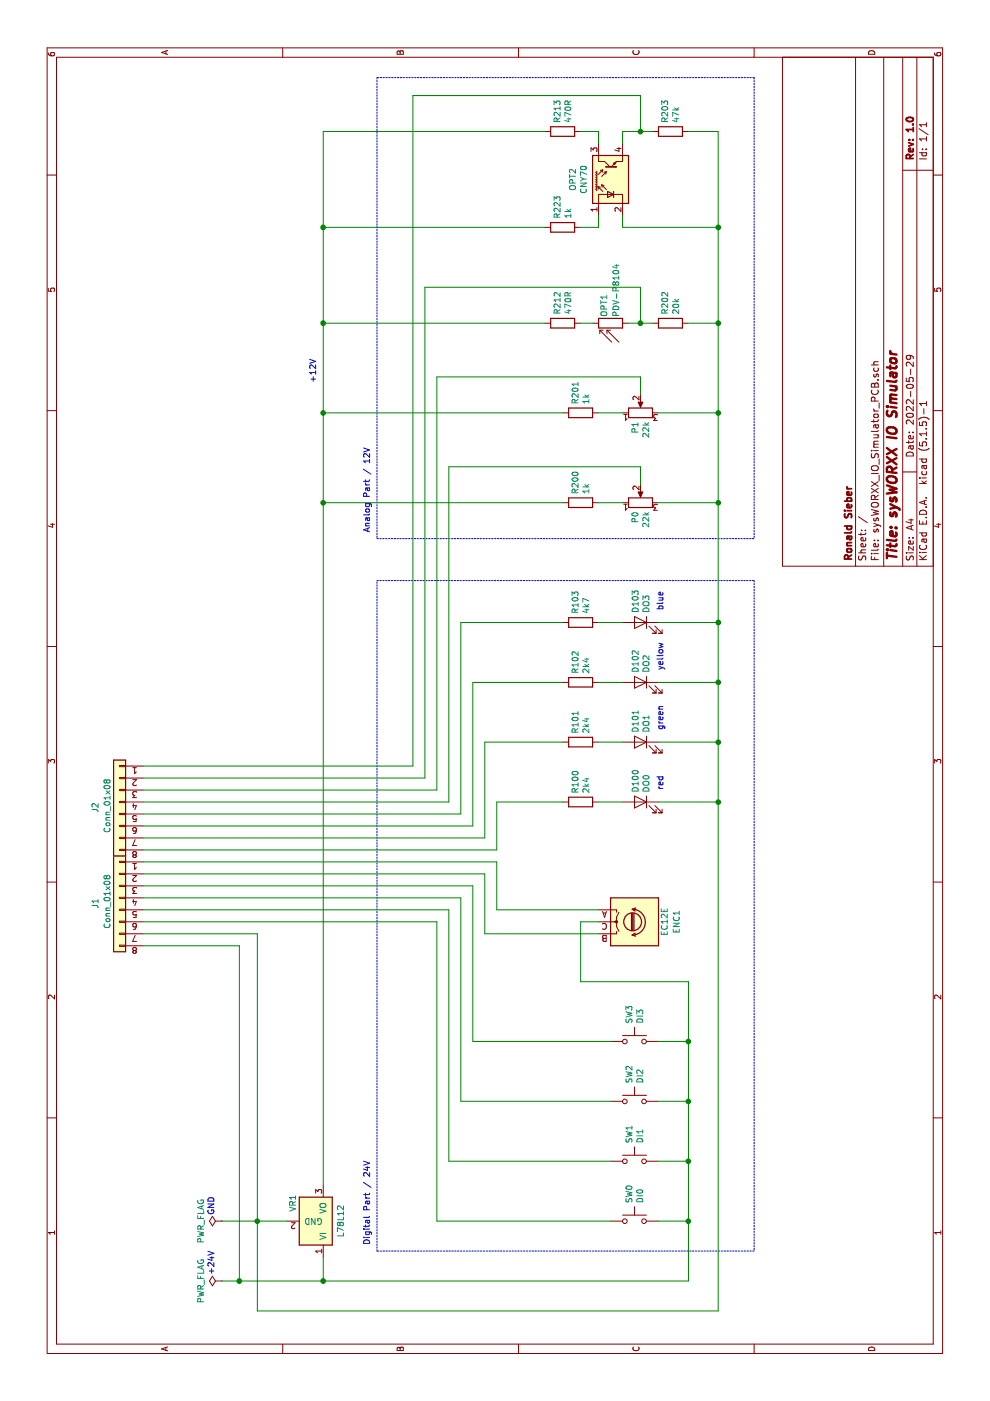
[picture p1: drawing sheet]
EESchema Schematic File Version 4
EELAYER 30 0
EELAYER END
$Descr A4 11693 8268
encoding utf-8
Sheet 1 1
Title "sysWORXX IO Simulator"
Date "2022-05-29"
Rev "1.0"
Comp "Ronald Sieber"
Comment1 ""
Comment2 ""
Comment3 ""
Comment4 ""
$EndDescr
$Comp
L Switch:SW_Push SW0
U 1 1
P 1500 5300
F 0 "SW0" V 1454 5448 50  0000 L CNN
F 1 "DI0" V 1545 5448 50  0000 L CNN
F 2 "APEM_Multimec_5E:Multimec_5E_TH9" H 1500 5500 50  0001 C CNN
F 3 "~" H 1500 5500 50  0001 C CNN
	1    1500 5300
	0    1    1    0   
$EndComp
$Comp
L Switch:SW_Push SW1
U 1 1
P 2000 5300
F 0 "SW1" V 1954 5448 50  0000 L CNN
F 1 "DI1" V 2045 5448 50  0000 L CNN
F 2 "APEM_Multimec_5E:Multimec_5E_TH9" H 2000 5500 50  0001 C CNN
F 3 "~" H 2000 5500 50  0001 C CNN
	1    2000 5300
	0    1    1    0   
$EndComp
$Comp
L Sensor_Proximity:CNY70 OPT2
U 1 1
P 10200 5100
F 0 "OPT2" H 10200 5417 50  0000 C CNN
F 1 "CNY70" H 10200 5326 50  0000 C CNN
F 2 "CNY70:CNY70_DIP" H 10200 4900 50  0001 C CNN
F 3 "" H 10200 5200 50  0001 C CNN
	1    10200 5100
	1    0    0    -1  
$EndComp
$Comp
L Device:LED D100
U 1 1
P 5000 5350
F 0 "D100" V 5039 5428 50  0000 L CNN
F 1 "DO0" V 4948 5428 50  0000 L CNN
F 2 "LEDs:LED_D5.0mm" H 5000 5350 50  0001 C CNN
F 3 "~" H 5000 5350 50  0001 C CNN
	1    5000 5350
	0    1    -1   0   
$EndComp
Wire Wire Line
	3800 1200 3800 2000
$Comp
L Device:R R100
U 1 1
P 5000 4850
F 0 "R100" H 5070 4896 50  0000 L CNN
F 1 "2k4" H 5070 4805 50  0000 L CNN
F 2 "Resistors_THT:R_Axial_DIN0309_L9.0mm_D3.2mm_P12.70mm_Horizontal" V 4930 4850 50  0001 C CNN
F 3 "~" H 5000 4850 50  0001 C CNN
	1    5000 4850
	1    0    0    -1  
$EndComp
Wire Wire Line
	1500 2150 1500 1850
Wire Wire Line
	3900 1200 3900 2150
$Comp
L Device:R R202
U 1 1
P 9000 5600
F 0 "R202" H 9070 5646 50  0000 L CNN
F 1 "20k" H 9070 5555 50  0000 L CNN
F 2 "Resistors_THT:R_Axial_DIN0309_L9.0mm_D3.2mm_P12.70mm_Horizontal" V 8930 5600 50  0001 C CNN
F 3 "~" H 9000 5600 50  0001 C CNN
	1    9000 5600
	1    0    0    -1  
$EndComp
$Comp
L Switch:SW_Push SW2
U 1 1
P 2500 5300
F 0 "SW2" V 2454 5448 50  0000 L CNN
F 1 "DI2" V 2545 5448 50  0000 L CNN
F 2 "APEM_Multimec_5E:Multimec_5E_TH9" H 2500 5500 50  0001 C CNN
F 3 "~" H 2500 5500 50  0001 C CNN
	1    2500 5300
	0    1    1    0   
$EndComp
$Comp
L Switch:SW_Push SW3
U 1 1
P 3000 5300
F 0 "SW3" V 2954 5448 50  0000 L CNN
F 1 "DI3" V 3045 5448 50  0000 L CNN
F 2 "APEM_Multimec_5E:Multimec_5E_TH9" H 3000 5500 50  0001 C CNN
F 3 "~" H 3000 5500 50  0001 C CNN
	1    3000 5300
	0    1    1    0   
$EndComp
Wire Wire Line
	1500 5500 1500 5750
Wire Wire Line
	1500 5750 2000 5750
Wire Wire Line
	3000 5750 3000 5500
Wire Wire Line
	2500 5500 2500 5750
Connection ~ 2500 5750
Wire Wire Line
	2500 5750 3000 5750
Wire Wire Line
	2000 5500 2000 5750
Connection ~ 2000 5750
Wire Wire Line
	2000 5750 2500 5750
Wire Wire Line
	5000 5000 5000 5200
Wire Wire Line
	750  2150 750  6000
Wire Wire Line
	1500 5750 1000 5750
Connection ~ 1500 5750
Wire Wire Line
	1500 2150 750  2150
Connection ~ 1500 2150
$Comp
L Device:R R101
U 1 1
P 5500 4850
F 0 "R101" H 5570 4896 50  0000 L CNN
F 1 "2k4" H 5570 4805 50  0000 L CNN
F 2 "Resistors_THT:R_Axial_DIN0309_L9.0mm_D3.2mm_P12.70mm_Horizontal" V 5430 4850 50  0001 C CNN
F 3 "~" H 5500 4850 50  0001 C CNN
	1    5500 4850
	1    0    0    -1  
$EndComp
Wire Wire Line
	5500 5000 5500 5200
$Comp
L Device:LED D102
U 1 1
P 6000 5350
F 0 "D102" V 6039 5428 50  0000 L CNN
F 1 "DO2" V 5948 5428 50  0000 L CNN
F 2 "LEDs:LED_D5.0mm" H 6000 5350 50  0001 C CNN
F 3 "~" H 6000 5350 50  0001 C CNN
	1    6000 5350
	0    1    -1   0   
$EndComp
Wire Wire Line
	6000 5000 6000 5200
$Comp
L Device:LED D103
U 1 1
P 6500 5350
F 0 "D103" V 6539 5428 50  0000 L CNN
F 1 "DO3" V 6448 5428 50  0000 L CNN
F 2 "LEDs:LED_D5.0mm" H 6500 5350 50  0001 C CNN
F 3 "~" H 6500 5350 50  0001 C CNN
	1    6500 5350
	0    1    -1   0   
$EndComp
$Comp
L Device:R R103
U 1 1
P 6500 4850
F 0 "R103" H 6570 4896 50  0000 L CNN
F 1 "4k7" H 6570 4805 50  0000 L CNN
F 2 "Resistors_THT:R_Axial_DIN0309_L9.0mm_D3.2mm_P12.70mm_Horizontal" V 6430 4850 50  0001 C CNN
F 3 "~" H 6500 4850 50  0001 C CNN
	1    6500 4850
	1    0    0    -1  
$EndComp
Wire Wire Line
	6500 5000 6500 5200
Wire Wire Line
	5500 4700 5500 4050
Wire Wire Line
	6000 4700 6000 3950
Wire Wire Line
	6500 4700 6500 3850
$Comp
L Device:R R200
U 1 1
P 7500 4850
F 0 "R200" H 7570 4896 50  0000 L CNN
F 1 "1k" H 7570 4805 50  0000 L CNN
F 2 "Resistors_THT:R_Axial_DIN0309_L9.0mm_D3.2mm_P12.70mm_Horizontal" V 7430 4850 50  0001 C CNN
F 3 "~" H 7500 4850 50  0001 C CNN
	1    7500 4850
	1    0    0    -1  
$EndComp
Wire Wire Line
	7500 5000 7500 5200
Wire Wire Line
	6500 5500 6500 6000
Wire Wire Line
	6500 6000 6000 6000
Wire Wire Line
	5000 5500 5000 6000
Wire Wire Line
	5500 5500 5500 6000
Connection ~ 5500 6000
Wire Wire Line
	5500 6000 5000 6000
Wire Wire Line
	6000 5500 6000 6000
Connection ~ 6000 6000
Wire Wire Line
	6000 6000 5500 6000
$Comp
L Device:R R201
U 1 1
P 8250 4850
F 0 "R201" H 8320 4896 50  0000 L CNN
F 1 "1k" H 8320 4805 50  0000 L CNN
F 2 "Resistors_THT:R_Axial_DIN0309_L9.0mm_D3.2mm_P12.70mm_Horizontal" V 8180 4850 50  0001 C CNN
F 3 "~" H 8250 4850 50  0001 C CNN
	1    8250 4850
	1    0    0    -1  
$EndComp
Wire Wire Line
	8250 5000 8250 5200
Wire Wire Line
	8250 2700 8250 4700
Wire Wire Line
	7500 4700 7500 2700
Connection ~ 7500 2700
Wire Wire Line
	7500 2700 8250 2700
$Comp
L Device:R_POT P0
U 1 1
P 7500 5350
F 0 "P0" H 7430 5396 50  0000 R CNN
F 1 "22k" H 7430 5305 50  0000 R CNN
F 2 "Potentiometers:Potentiometer_Trimmer_ACP_CA14v_Horizontal_Px15.0mm_Py10.0mm" H 7500 5350 50  0001 C CNN
F 3 "~" H 7500 5350 50  0001 C CNN
	1    7500 5350
	1    0    0    -1  
$EndComp
$Comp
L Device:R_POT P1
U 1 1
P 8250 5350
F 0 "P1" H 8180 5396 50  0000 R CNN
F 1 "22k" H 8180 5305 50  0000 R CNN
F 2 "Potentiometers:Potentiometer_Trimmer_ACP_CA14v_Horizontal_Px15.0mm_Py10.0mm" H 8250 5350 50  0001 C CNN
F 3 "~" H 8250 5350 50  0001 C CNN
	1    8250 5350
	1    0    0    -1  
$EndComp
Wire Wire Line
	7800 3750 7800 5350
Wire Wire Line
	7800 5350 7650 5350
Wire Wire Line
	8550 3650 8550 5350
Wire Wire Line
	8550 5350 8400 5350
Wire Wire Line
	8250 5500 8250 6000
Wire Wire Line
	8250 6000 7500 6000
Connection ~ 6500 6000
Wire Wire Line
	7500 5500 7500 6000
Connection ~ 7500 6000
Wire Wire Line
	7500 6000 6500 6000
Wire Wire Line
	9000 5750 9000 6000
Wire Wire Line
	9000 6000 8250 6000
Connection ~ 8250 6000
Connection ~ 8250 2700
Wire Wire Line
	9300 3550 9300 5350
Wire Wire Line
	9300 5350 9000 5350
Wire Wire Line
	9000 5350 9000 5450
$Comp
L Device:R R223
U 1 1
P 9800 4700
F 0 "R223" H 9870 4746 50  0000 L CNN
F 1 "1k" H 9870 4655 50  0000 L CNN
F 2 "Resistors_THT:R_Axial_DIN0309_L9.0mm_D3.2mm_P12.70mm_Horizontal" V 9730 4700 50  0001 C CNN
F 3 "~" H 9800 4700 50  0001 C CNN
	1    9800 4700
	1    0    0    -1  
$EndComp
Wire Wire Line
	9800 4850 9800 5000
Wire Wire Line
	9800 5000 9900 5000
Wire Wire Line
	9900 5200 9800 5200
Connection ~ 9000 6000
$Comp
L Device:R R203
U 1 1
P 10600 5600
F 0 "R203" H 10670 5646 50  0000 L CNN
F 1 "47k" H 10670 5555 50  0000 L CNN
F 2 "Resistors_THT:R_Axial_DIN0309_L9.0mm_D3.2mm_P12.70mm_Horizontal" V 10530 5600 50  0001 C CNN
F 3 "~" H 10600 5600 50  0001 C CNN
	1    10600 5600
	1    0    0    -1  
$EndComp
Wire Wire Line
	9800 4550 9800 2700
Wire Wire Line
	9800 6000 9000 6000
Wire Wire Line
	9800 5200 9800 6000
Wire Wire Line
	10500 5200 10600 5200
Wire Wire Line
	10600 5200 10600 5350
Wire Wire Line
	10600 5750 10600 6000
Wire Wire Line
	10600 6000 9800 6000
Connection ~ 9800 6000
Wire Wire Line
	10600 5350 10900 5350
Wire Wire Line
	10900 5350 10900 3450
Wire Wire Line
	5300 3450 5300 1200
Connection ~ 10600 5350
Wire Wire Line
	10600 5350 10600 5450
Wire Wire Line
	9800 2700 10600 2700
Wire Wire Line
	10600 5000 10500 5000
Connection ~ 9800 2700
$Comp
L Device:LED D101
U 1 1
P 5500 5350
F 0 "D101" V 5539 5428 50  0000 L CNN
F 1 "DO1" V 5448 5428 50  0000 L CNN
F 2 "LEDs:LED_D5.0mm" H 5500 5350 50  0001 C CNN
F 3 "~" H 5500 5350 50  0001 C CNN
	1    5500 5350
	0    1    -1   0   
$EndComp
$Comp
L Device:R R102
U 1 1
P 6000 4850
F 0 "R102" H 6070 4896 50  0000 L CNN
F 1 "2k4" H 6070 4805 50  0000 L CNN
F 2 "Resistors_THT:R_Axial_DIN0309_L9.0mm_D3.2mm_P12.70mm_Horizontal" V 5930 4850 50  0001 C CNN
F 3 "~" H 6000 4850 50  0001 C CNN
	1    6000 4850
	1    0    0    -1  
$EndComp
$Comp
L Device:Rotary_Encoder ENC1
U 1 1
P 4000 5300
F 0 "ENC1" V 4350 5200 50  0000 L CNN
F 1 "EC12E" V 4250 5300 50  0000 C CNN
F 2 "Alps_EC12E:RotaryEncoder_Alps_EC12E_Vertical_H20mm" H 3850 5460 50  0001 C CNN
F 3 "~" H 4000 5560 50  0001 C CNN
	1    4000 5300
	0    1    1    0   
$EndComp
Wire Wire Line
	5000 4150 5000 4700
Wire Wire Line
	4500 1200 4500 4150
Wire Wire Line
	3000 5750 3500 5750
Connection ~ 3000 5750
Wire Wire Line
	750  6000 5000 6000
Connection ~ 5000 6000
Wire Notes Line
	6850 3150 6850 6300
Wire Notes Line
	6850 6300 1250 6300
Wire Notes Line
	1250 6300 1250 3150
Wire Notes Line
	1250 3150 6850 3150
Wire Notes Line
	7200 3150 7200 6300
Wire Notes Line
	11050 6300 11050 3150
Wire Notes Line
	11050 6300 7200 6300
Wire Notes Line
	11050 3150 7200 3150
Text Notes 7250 3100 0    50   ~ 0
Analog Part / 12V
Text Notes 1300 3100 0    50   ~ 0
Digital Part / 24V
Wire Wire Line
	1200 2700 1000 2700
Connection ~ 1000 2700
Wire Wire Line
	1000 2700 1000 5750
Wire Wire Line
	1500 2400 1500 2150
Wire Wire Line
	1800 2700 7500 2700
$Comp
L power:PWR_FLAG #FLG0101
U 1 1
P 1500 1850
F 0 "#FLG0101" H 1500 1925 50  0001 C CNN
F 1 "PWR_FLAG" H 1500 2023 50  0000 C CNN
F 2 "" H 1500 1850 50  0001 C CNN
F 3 "~" H 1500 1850 50  0001 C CNN
	1    1500 1850
	1    0    0    -1  
$EndComp
Text Notes 1550 1800 0    50   ~ 0
GND
$Comp
L power:PWR_FLAG #FLG0102
U 1 1
P 1000 1850
F 0 "#FLG0102" H 1000 1925 50  0001 C CNN
F 1 "PWR_FLAG" H 1000 2023 50  0000 C CNN
F 2 "" H 1000 1850 50  0001 C CNN
F 3 "~" H 1000 1850 50  0001 C CNN
	1    1000 1850
	1    0    0    -1  
$EndComp
Text Notes 1050 1800 0    50   ~ 0
+24V
$Comp
L Device:R R213
U 1 1
P 10600 4700
F 0 "R213" H 10670 4746 50  0000 L CNN
F 1 "470R" H 10670 4655 50  0000 L CNN
F 2 "Resistors_THT:R_Axial_DIN0309_L9.0mm_D3.2mm_P12.70mm_Horizontal" V 10530 4700 50  0001 C CNN
F 3 "~" H 10600 4700 50  0001 C CNN
	1    10600 4700
	1    0    0    -1  
$EndComp
Wire Wire Line
	10600 4850 10600 5000
Wire Wire Line
	10600 2700 10600 4550
$Comp
L L78L12:L78L12 VR1
U 1 1
P 1500 2650
F 0 "VR1" H 1650 2450 50  0000 C CNN
F 1 "L78L12" H 1500 2850 50  0000 C CNN
F 2 "L78L12:TO92" H 1600 2400 50  0001 L BNN
F 3 "" H 1500 2650 50  0001 L BNN
	1    1500 2650
	1    0    0    1   
$EndComp
$Comp
L Connector_Generic:Conn_01x08 J1
U 1 1
P 4200 1000
F 0 "J1" V 4400 1000 50  0000 R CNN
F 1 "Conn_01x08" V 4300 1200 50  0000 R CNN
F 2 "TerminalBlocks_Phoenix:TerminalBlock_Phoenix_MKDS1.5-8pol" H 4200 1000 50  0001 C CNN
F 3 "~" H 4200 1000 50  0001 C CNN
	1    4200 1000
	0    1    -1   0   
$EndComp
$Comp
L Connector_Generic:Conn_01x08 J2
U 1 1
P 5000 1000
F 0 "J2" V 5200 1000 50  0000 R CNN
F 1 "Conn_01x08" V 5100 1200 50  0000 R CNN
F 2 "TerminalBlocks_Phoenix:TerminalBlock_Phoenix_MKDS1.5-8pol" H 5000 1000 50  0001 C CNN
F 3 "~" H 5000 1000 50  0001 C CNN
	1    5000 1000
	0    1    -1   0   
$EndComp
Wire Wire Line
	8250 2700 9000 2700
$Comp
L Device:R R212
U 1 1
P 9000 4700
F 0 "R212" H 9070 4746 50  0000 L CNN
F 1 "470R" H 9070 4655 50  0000 L CNN
F 2 "Resistors_THT:R_Axial_DIN0309_L9.0mm_D3.2mm_P12.70mm_Horizontal" V 8930 4700 50  0001 C CNN
F 3 "~" H 9000 4700 50  0001 C CNN
	1    9000 4700
	1    0    0    -1  
$EndComp
Wire Wire Line
	9000 4550 9000 2700
Connection ~ 9000 2700
Wire Wire Line
	9000 2700 9800 2700
Wire Wire Line
	4000 5000 4000 4850
Wire Wire Line
	4000 4850 3500 4850
Wire Wire Line
	3500 5750 3500 4850
Wire Wire Line
	4000 3650 4000 1200
Wire Wire Line
	4100 3750 4100 1200
Wire Wire Line
	4200 3850 4200 1200
Wire Wire Line
	4300 3950 4300 1200
Wire Wire Line
	4400 4050 4400 1200
Wire Wire Line
	4100 4150 4100 5000
Wire Wire Line
	3900 4050 3900 5000
Wire Wire Line
	3000 5100 3000 3950
Wire Wire Line
	2500 5100 2500 3850
Wire Wire Line
	2000 5100 2000 3750
Wire Wire Line
	1500 5100 1500 3650
Wire Wire Line
	4600 4150 5000 4150
Wire Wire Line
	4700 4050 5500 4050
Wire Wire Line
	4800 3950 6000 3950
Wire Wire Line
	4900 3850 6500 3850
Wire Wire Line
	5000 3750 7800 3750
Wire Wire Line
	5100 3650 8550 3650
Wire Wire Line
	5200 3550 9300 3550
Wire Wire Line
	5300 3450 10900 3450
Wire Wire Line
	5200 1200 5200 3550
Wire Wire Line
	5100 1200 5100 3650
Wire Wire Line
	5000 1200 5000 3750
Wire Wire Line
	4900 1200 4900 3850
Wire Wire Line
	4800 1200 4800 3950
Wire Wire Line
	4700 1200 4700 4050
Wire Wire Line
	4600 1200 4600 4150
Wire Wire Line
	4100 4150 4500 4150
Wire Wire Line
	3900 4050 4400 4050
Wire Wire Line
	3000 3950 4300 3950
Wire Wire Line
	2500 3850 4200 3850
Wire Wire Line
	2000 3750 4100 3750
Wire Wire Line
	1500 3650 4000 3650
Wire Wire Line
	1500 2150 3900 2150
Wire Wire Line
	1000 1850 1000 2000
Wire Wire Line
	3800 2000 1000 2000
Connection ~ 1000 2000
Wire Wire Line
	1000 2000 1000 2700
Text Notes 8500 2650 0    50   ~ 0
+12V
Text Notes 5100 5550 0    50   ~ 0
red
Text Notes 5600 5550 0    50   ~ 0
green
Text Notes 6100 5550 0    50   ~ 0
yellow
Text Notes 6600 5550 0    50   ~ 0
blue
$Comp
L Device:R_PHOTO OPT1
U 1 1
P 9000 5100
F 0 "OPT1" H 9050 5050 50  0000 L CNN
F 1 "PDV-P8104" H 9050 5150 50  0000 L CNN
F 2 "BPW34_PDV-P8104_CombiShape:BPW34_PDV-P8104_CombiShape" V 9050 4850 50  0001 L CNN
F 3 "~" H 9000 5050 50  0001 C CNN
	1    9000 5100
	1    0    0    1   
$EndComp
Connection ~ 9000 5350
Wire Wire Line
	9000 5250 9000 5350
Wire Wire Line
	9000 4850 9000 4950
$EndSCHEMATC
